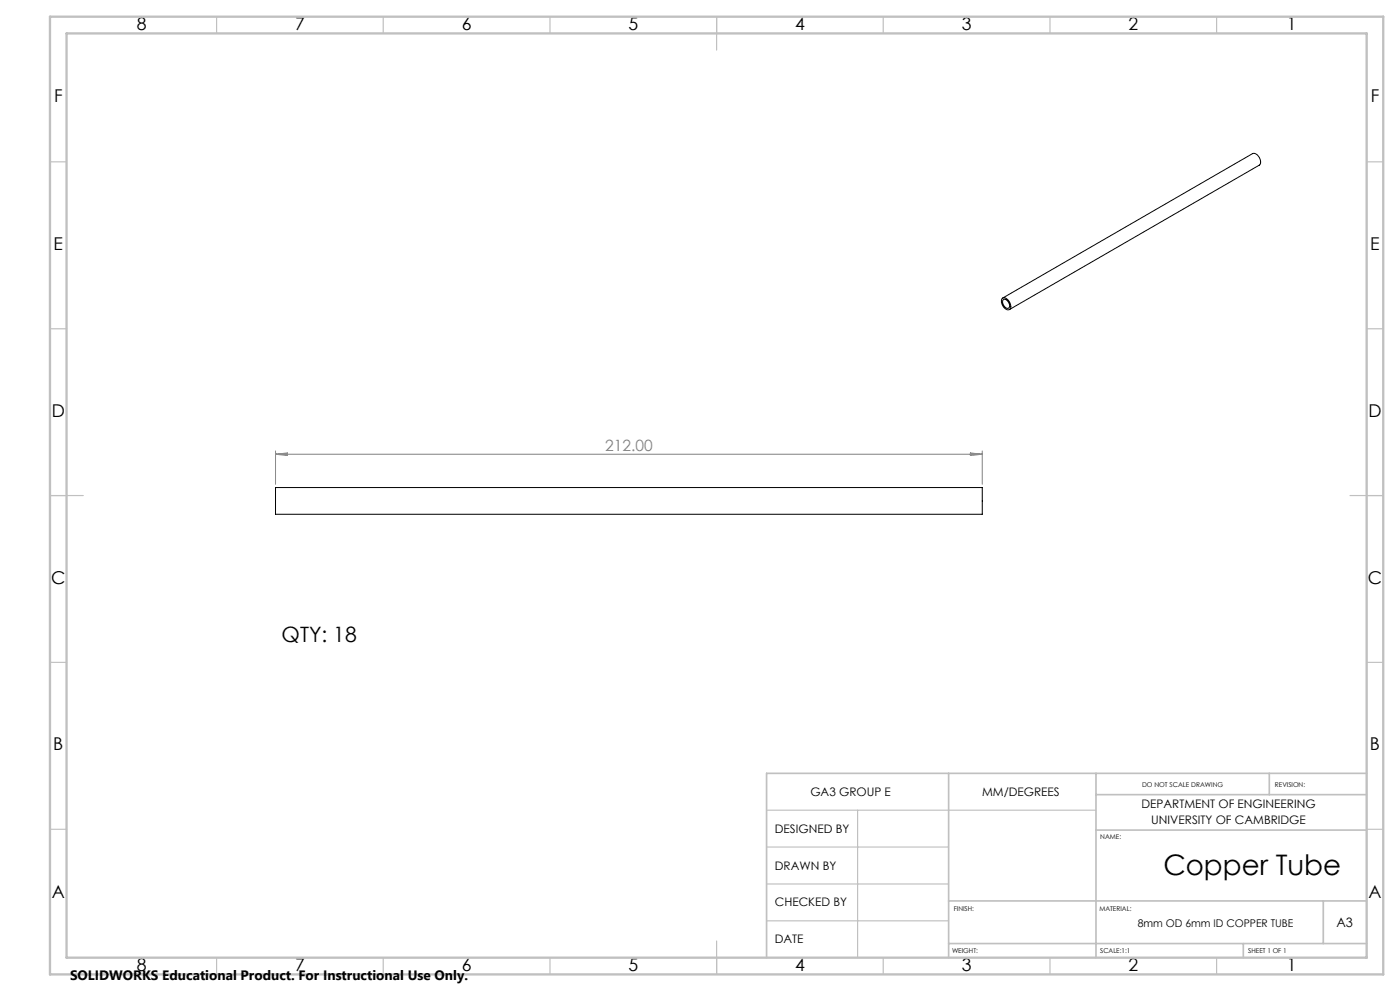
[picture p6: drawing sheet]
<svg xmlns="http://www.w3.org/2000/svg" width="420mm" height="297mm" viewBox="0 0 420 297" stroke-linecap="round" stroke-linejoin="round" font-family="sans-serif">
<g fill="none" stroke="#c0c0c0" stroke-width=".35">
<path d="M65 5v5M115 5v5M165 5v5M215 5v10M265 5v5M315 5v5M365 5v5M15 48.5h5M410 48.5h5M15 98.5h5M410 98.5h5M15 148.5h10"/>
<path d="M405 148.5h10M15 198.5h5M410 198.5h5M15 248.5h5M230 242.8h98.8M230 253.9h54.6M257.3 242.8v44.2M410 248.5h5M230 264.9h54.6M230 276h54.6M65 287v5M115 287v5"/>
<path d="M165 287v5M215 282v10M265 287v5M315 287v5M365 287v5"/>
</g>
<path d="M284.6 231.8v55.2M328.8 231.8v55.2M328.8 238.2h81.2M380.8 231.8v6.4M410 231.8h-180v55.2M328.8 248.8h81.2M284.6 270h125.4M397 270v12.8M284.6 282.8h125.4M373 282.8v4.2" fill="none" stroke="#c0c0c0" stroke-width=".5"/>
<path d="M15 5h400v287h-400zM20 10h390v277h-390z" fill="none" stroke="#c0c0c0" stroke-width=".7"/>
<path d="M82.7 135.1v10M82.7 136.1h212M82.7 136.1l3.5-.4v.8zM291.1 135.7l3.6 .4-3.6 .4zM294.7 135.1v10" fill="none" stroke="#808080" stroke-width=".3"/>
<path d="M300.6 89.5a1.74 1.74 0 0 1 2.4 1.3 1.27 1.27 0 0 1-.6 2.1 2.66 2.66 0 0 1-1.8-3.4zM300.8 89.3l75-43.3a2.31 2.31 0 0 1 2 3.5l-75 43.3M301 89.8a1.71 1.71 0 0 1 1.8 2.3 1.26 1.26 0 0 1-1.9-1.1l-.1-.8zM82.7 146.1h212v8h-212z" fill="none" stroke="#000" stroke-width=".3"/>
<text font-size="8.5" x="349" y="262.1">Copper Tube</text>
<text font-size="6.3" x="84.5" y="192.5">QTY: 18</text>
<g font-size="5.3">
<text x="41" y="8.9">8</text>
<text x="88.5" y="8.9">7</text>
<text x="138.5" y="8.9">6</text>
<text x="188.5" y="8.9">5</text>
<text x="238.5" y="8.9">4</text>
<text x="288.5" y="8.9">3</text>
<text x="338.5" y="8.9">2</text>
<text x="386" y="8.9">1</text>
<text x="16.2" y="30.7">F</text>
<text x="411.2" y="30.7">F</text>
<text x="16.1" y="74.9">E</text>
<text x="411.1" y="74.9">E</text>
<text x="15.5" y="124.9">D</text>
<text x="410.5" y="124.9">D</text>
<text x="15.4" y="174.9">C</text>
<text x="410.4" y="174.9">C</text>
<text x="16" y="224.9">B</text>
<text x="411" y="224.9">B</text>
<text x="15.5" y="269.2">A</text>
<text x="410.5" y="269.2">A</text>
<text x="41" y="290.9">8</text>
<text x="88.5" y="290.9">7</text>
<text x="138.5" y="290.9">6</text>
<text x="188.5" y="290.9">5</text>
<text x="238.5" y="290.9">4</text>
<text x="288.5" y="290.9">3</text>
<text x="338.5" y="290.9">2</text>
<text x="386" y="290.9">1</text>
</g>
<text font-size="4.7" fill="#808080" x="181.6" y="135.1">212.00</text>
<text font-size="4.1" x="21" y="293.7">SOLIDWORKS Educational Product. For Instructional Use Only.</text>
<text font-size="3.9" x="400.9" y="277.8">A3</text>
<g font-size="3.5">
<text x="243.1" y="238.6">GA3 GROUP E</text>
<text x="294.6" y="238.6">MM/DEGREES</text>
<text x="342.4" y="242.3">DEPARTMENT OF ENGINEERING</text>
<text x="232.5" y="249.6">DESIGNED BY</text>
<text x="345.4" y="246.8">UNIVERSITY OF CAMBRIDGE</text>
<text x="232.5" y="260.7">DRAWN BY</text>
<text x="232.5" y="271.4">CHECKED BY</text>
<text x="232.5" y="282.8">DATE</text>
</g>
<text font-size="3.2" x="341.4" y="277.8">8mm OD 6mm ID COPPER TUBE</text>
<g font-size="2">
<text x="342.6" y="236">DO NOT SCALE DRAWING</text>
<text x="382.5" y="236">REVISION:</text>
<text x="330.1" y="251.4">NAME:</text>
<text x="286.2" y="272.9">FINISH:</text>
<text x="329.8" y="272.9">MATERIAL:</text>
<text x="285.6" y="285.5">WEIGHT:</text>
<text x="330.1" y="285.6">SCALE:1:1</text>
<text x="374.5" y="285.6">SHEET 1 OF 1</text>
</g>
</svg>
